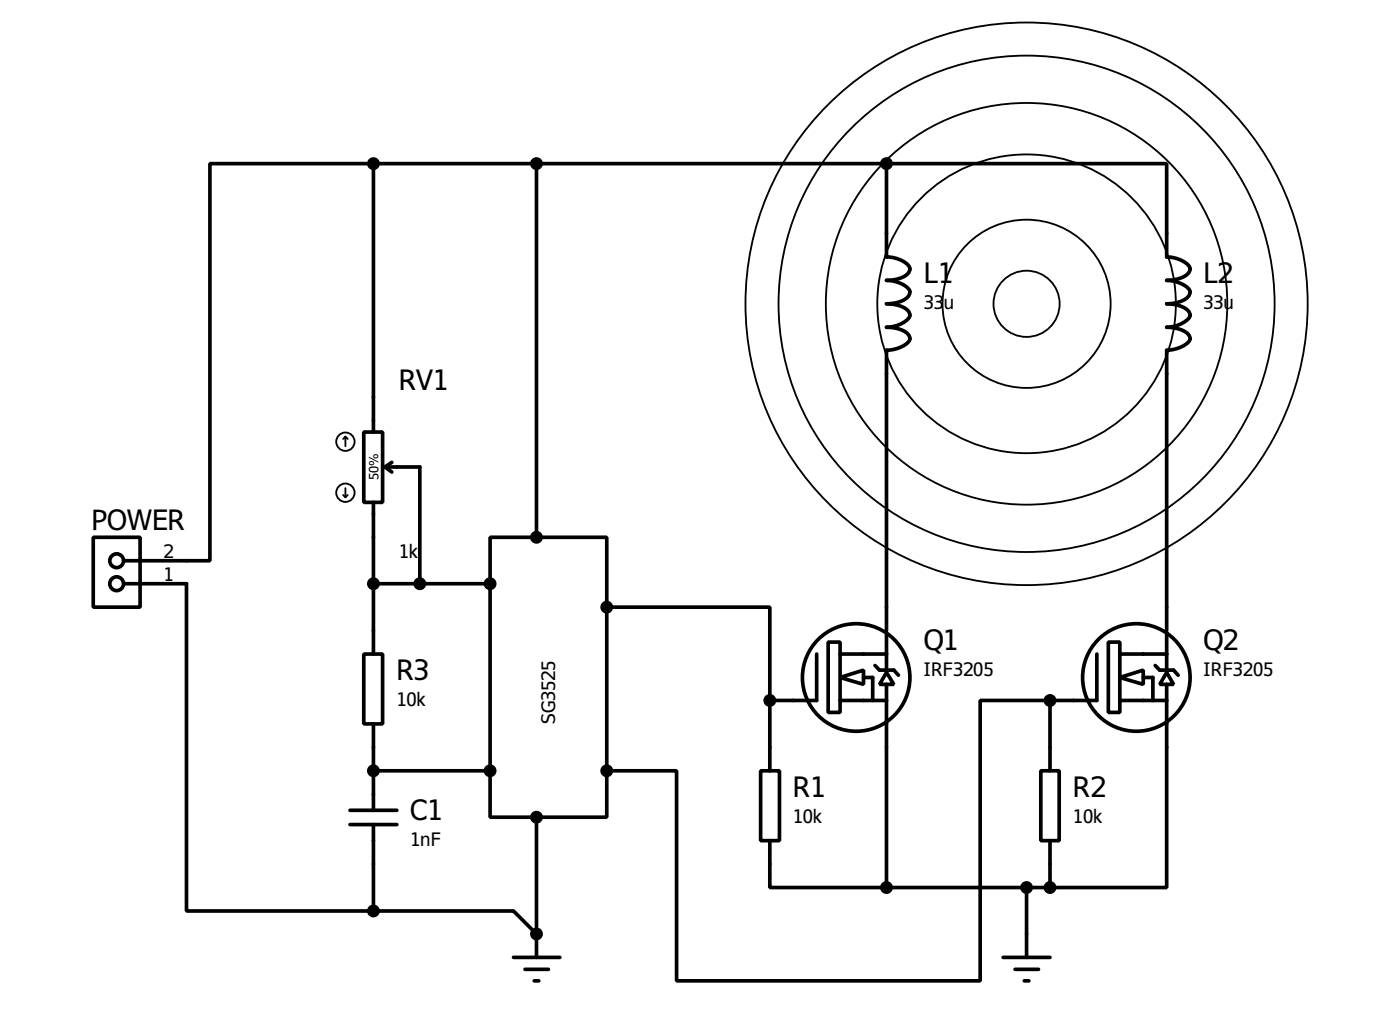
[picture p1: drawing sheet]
<svg xmlns="http://www.w3.org/2000/svg" width="152mm" height="112mm" viewBox="0 0 152 112" stroke-linecap="round" stroke-linejoin="round" font-family="sans-serif">
<g fill="none" stroke="#000" stroke-width=".4">
<path d="M40.7 17.8h-17.8v43.2h-9.4M40.7 17.8h55.8M40.7 17.8v29.2M58.4 17.8v40.7M96.5 17.8h30.5v10.2a3.4 3.4 0 0 1 2.4 1 .88 .88 0 0 1-.7 1.2l-.5 .1-1.2 .2a3.5 3.5 0 0 1 2.4 1 .91 .91 0 0 1-.7 1.2l-.5 .2-1.2 .2a3.3 3.3 0 0 1 2.4 .8l.2 .4a1.88 1.88 0 0 1-1.4 1.1l-1.2 .2a3.3 3.3 0 0 1 2.4 .9l.2 .4a1.82 1.82 0 0 1-1.4 1l-1.2 .2v30.5M96.5 17.8v10.2a3.3 3.3 0 0 1 2.5 1 .88 .88 0 0 1-.7 1.2l-1.2 .3h-.6a3.4 3.4 0 0 1 2.5 1 .91 .91 0 0 1-.7 1.2l-.6 .2-1.2 .2a3.2 3.2 0 0 1 2.5 .8l.1 .4a1.83 1.83 0 0 1-1.4 1.1l-1.2 .2a3.2 3.2 0 0 1 2.5 .9l.1 .4a1.77 1.77 0 0 1-1.4 1l-1.2 .2v30.5M10.2 58.5h5.1v7.6h-5.1zM39.6 47h2.1v7.7h-2.1zM40.7 54.7v16.5M41.9 50.8h3.8v12.7M41.9 50.8l.8 .6M42.7 50.3l-.8 .5"/>
<path d="M53.4 58.5h12.7v30.4h-12.7zM13.5 63.5h6.8v35.6h20.4M39.6 71.2h2.1v7.6h-2.1zM40.7 78.8v9.4M40.7 63.5h12.7M66.1 66.1h17.7v10.1M83.8 76.2v7.7M88.9 71.2v5h-5.1M90.2 69.9h1.3v7.6h-1.3zM91.5 73.7l2.5-.8v1.6zM91.5 76.2h5M91.5 71.2h5"/>
<path d="M94 73.7h1v2.5M95.3 72.4l.5 .5h1.5l.5 .6M96.5 73.2l.8 1.3h-1.5zM96.5 68.9v4M96.5 74.5v22.1M114.3 76.2h-7.6v30.5h-33v-22.8h-7.6M114.3 76.2v7.7M119.4 71.2v5h-5.1M120.7 69.9h1.2v7.6h-1.2zM121.9 73.7l2.6-.8v1.6zM121.9 76.2h5.1M121.9 71.2h5.1"/>
<path d="M124.5 73.7h1v2.5M125.8 72.4l.5 .5h1.5l.5 .6M127 73.2l.8 1.3h-1.5zM127 74.5v22.1h-12.7M127 68.9v4M38.1 89.7h5.1M38.1 88.2h5.1M40.7 99.1h15.2l2.5 2.5M40.7 89.7v9.4M40.7 83.9h12.7M58.4 88.9v15.3M82.8 83.9h2.1v7.6h-2.1z"/>
<path d="M83.8 91.5v5.1h12.7M96.5 96.6h17.8M111.8 96.6v7.6M113.3 83.9h2v7.6h-2zM114.3 91.5v5.1M55.9 104.2h5.1M57.2 105.5h2.5M58.2 106.7h.5M109.2 104.2h5.1M110.5 105.5h2.6M111.5 106.7h.5"/>
<circle cx="12.7" cy="63.5" r=".75"/>
<circle cx="12.7" cy="61" r=".75"/>
<circle cx="93.2" cy="73.7" r="5.9"/>
<circle cx="123.7" cy="73.7" r="5.9"/>
</g>
<g fill="#000">
<circle cx="83.8" cy="76.2" r=".2"/>
<circle cx="114.3" cy="76.2" r=".2"/>
<circle cx="40.7" cy="83.9" r=".2"/>
<circle cx="58.4" cy="101.6" r=".2"/>
</g>
<g fill="#000" stroke="#000" stroke-width=".4">
<circle cx="40.6" cy="17.8" r=".5"/>
<circle cx="58.4" cy="17.8" r=".5"/>
<circle cx="96.5" cy="17.8" r=".5"/>
<circle cx="58.4" cy="58.5" r=".5"/>
<circle cx="40.6" cy="63.5" r=".5"/>
<circle cx="45.7" cy="63.5" r=".5"/>
<circle cx="53.3" cy="63.5" r=".5"/>
<circle cx="66" cy="66.1" r=".5"/>
<circle cx="83.8" cy="76.2" r=".5"/>
<circle cx="114.3" cy="76.2" r=".5"/>
<circle cx="40.6" cy="83.9" r=".5"/>
<circle cx="40.6" cy="99.1" r=".5"/>
<circle cx="53.3" cy="83.9" r=".5"/>
<circle cx="58.4" cy="88.9" r=".5"/>
<circle cx="66" cy="83.9" r=".5"/>
<circle cx="96.5" cy="96.6" r=".5"/>
<circle cx="111.7" cy="96.6" r=".5"/>
<circle cx="114.3" cy="96.6" r=".5"/>
<circle cx="58.4" cy="101.6" r=".5"/>
</g>
<g fill="none" stroke="#000" stroke-width=".2">
<path d="M37.4 53.9l.2 .2M37.6 47.5l-.2 .3M37.6 47.5l.3 .3M37.6 47.5v1.1M37.6 53.1v1M37.9 53.9l-.3 .2"/>
<circle cx="111.7" cy="33.1" r="30.6"/>
<circle cx="111.7" cy="33.1" r="27"/>
<circle cx="111.7" cy="33.1" r="21.9"/>
<circle cx="111.7" cy="33.1" r="16.3"/>
<circle cx="111.7" cy="33.1" r="9.2"/>
<circle cx="111.7" cy="33.1" r="3.6"/>
<circle cx="37.6" cy="48.1" r="1"/>
<circle cx="37.6" cy="53.6" r="1"/>
</g>
<g font-size="3.7">
<text x="100.6" y="30.8">L1</text>
<text x="131" y="30.8">L2</text>
<text x="43.4" y="42.4">RV1</text>
<text x="10" y="57.7">POWER</text>
<text x="100.6" y="70.7">Q1</text>
<text x="131" y="70.7">Q2</text>
<text x="43.2" y="74">R3</text>
<text x="44.7" y="89.3">C1</text>
<text x="86.3" y="86.7">R1</text>
<text x="116.8" y="86.7">R2</text>
</g>
<g font-size="2.5">
<text x="100.6" y="33.6">33u</text>
<text x="131" y="33.6">33u</text>
<text x="17.8" y="63.2">1</text>
<text x="17.8" y="60.7">2</text>
<text x="43.4" y="60.7">1k</text>
<text x="43.2" y="76.8">10k</text>
<text x="100.6" y="73.5">IRF3205</text>
<text x="131" y="73.5">IRF3205</text>
<text x="60.5" y="78.8" transform="rotate(-90 60.5 78.8)">SG3525</text>
<text x="86.3" y="89.5">10k</text>
<text x="116.8" y="89.5">10k</text>
<text x="44.7" y="92.1">1nF</text>
</g>
<text font-size="1.7" x="41.2" y="52.2" transform="rotate(-90 41.2 52.2)">50%</text>
</svg>
